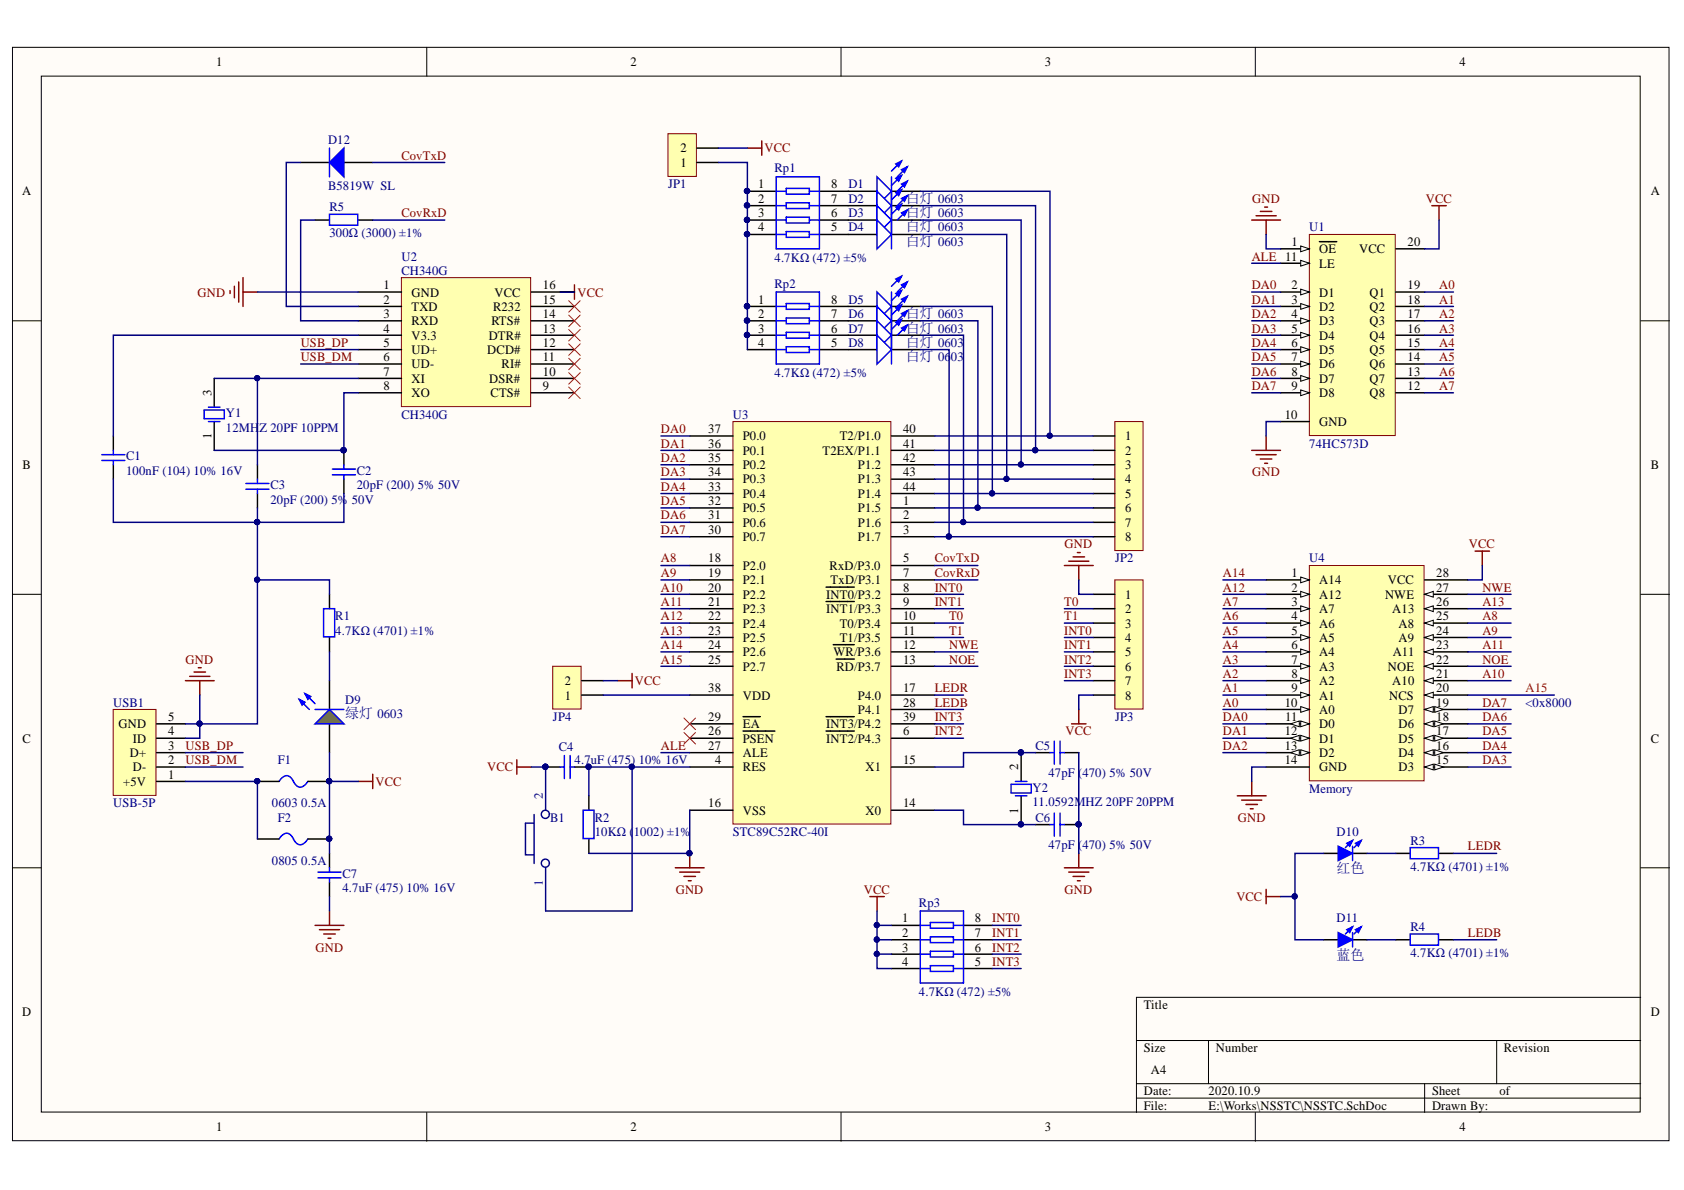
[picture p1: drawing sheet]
# Altium project NSSTC.PrjPCB
1 sheet, 41 parts. Net scope: global (net labels, ports and power ports of the same name join across sheets).
Board file: NSSTC.PcbDoc

## Sheet NSSTC.SchDoc
size A4

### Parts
B1  B?  [MetalButton]  (value not drawn)
C1  100nF (104) 10% 16V  [0402_C]
C2  20pF (200) 5% 50V  [0402_C]
C3  20pF (200) 5% 50V  [0402_C]
C4  4.7uF (475) 10% 16V  [0603_C]
C5  47pF (470) 5% 50V  [0402_C]
C6  47pF (470) 5% 50V  [0402_C]
C7  4.7uF (475) 10% 16V  [0603_C]
D1  白灯 0603  [0603_LED_S1]
D2  白灯 0603  [0603_LED_S1]
D3  白灯 0603  [0603_LED_S1]
D4  白灯 0603  [0603_LED_S1]
D5  白灯 0603  [0603_LED_S1]
D6  白灯 0603  [0603_LED_S1]
D7  白灯 0603  [0603_LED_S1]
D8  白灯 0603  [0603_LED_S1]
D9  绿灯 0603  [0603_LED_S1]
D10  红色  [LED 0805R]
D11  蓝色  [LED 0805B]
D12  B5819W  SL  [SOD-123]
F1  0603 0.5A  [FU 0603]
F2  0805 0.5A  [FU 0805]
JP1  HDR-1X2  [HDR2.54-LI-2P]  (value not drawn)
JP2  HDR-1X8  [HDR2.54-LI-8P]  (value not drawn)
JP3  HDR-1X8  [HDR2.54-LI-8P]  (value not drawn)
JP4  HDR-1X2  [HDR2.54-LI-2P]  (value not drawn)
R1  4.7KΩ (4701) ±1%  [0402_R]
R2  10KΩ (1002) ±1%  [0402_R]
R3  4.7KΩ (4701) ±1%  [0402_R]
R4  4.7KΩ (4701) ±1%  [0402_R]
R5  300Ω (3000) ±1%  [0402_R]
Rp1  4.7KΩ (472) ±5%  [0603_Rx4]
Rp2  4.7KΩ (472) ±5%  [0603_Rx4]
Rp3  4.7KΩ (472) ±5%  [0603_Rx4]
U1  74HC573D  [SOIC-20_300mil]
U2  CH340G  [SOIC-16_150mil]
U3  STC89C52RC-40I  [LQFP-44_10x10x08P]
U4  Memory  [DIP28-600]
USB1  USB-5P  [USB-MICRO_D]
Y1  12MHZ 20PF 10PPM  [SMD-3225_4P]
Y2  11.0592MHZ 20PF 20PPM  [SMD-5032_2P]

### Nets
GND: C1.1 C2.1 C3.1 C5.2 C6.2 C7.1 JP3.1 R1.2 R2.1 U1.1(~{OE}) U1.10(GND) U2.1(GND) U3.16(VSS) U4.14(GND) USB1.4(ID) USB1.5(GND)
VCC: B1.2 C4.2 C7.2 D9.A D10.1(A) D11.1(A) F1.1 F2.2 JP1.2 JP3.8 JP4.2 Rp3.1 Rp3.2 Rp3.3 Rp3.4 U1.20(VCC) U2.16(VCC) U4.28(VCC)
A0: U1.19(Q1) U4.10(A0)
A1: U1.18(Q2) U4.9(A1)
A2: U1.17(Q3) U4.8(A2)
A3: U1.16(Q4) U4.7(A3)
A4: U1.15(Q5) U4.6(A4)
A5: U1.14(Q6) U4.5(A5)
A6: U1.13(Q7) U4.4(A6)
A7: U1.12(Q8) U4.3(A7)
A8: U3.18(P2.0) U4.25(A8)
A9: U3.19(P2.1) U4.24(A9)
A10: U3.20(P2.2) U4.21(A10)
A11: U3.21(P2.3) U4.23(A11)
A12: U3.22(P2.4) U4.2(A12)
A13: U3.23(P2.5) U4.26(A13)
A14: U3.24(P2.6) U4.1(A14)
A15: U3.25(P2.7) U4.20(NCS)
ALE: U1.11(LE) U3.27(ALE)
CovRxD: R5.2 U3.7(TxD/P3.1)
CovTxD: D12.1(A) U3.5(RxD/P3.0)
DA0: U1.2(D1) U3.37(P0.0) U4.11(D0)
DA1: U1.3(D2) U3.36(P0.1) U4.12(D1)
DA2: U1.4(D3) U3.35(P0.2) U4.13(D2)
DA3: U1.5(D4) U3.34(P0.3) U4.15(D3)
DA4: U1.6(D5) U3.33(P0.4) U4.16(D4)
DA5: U1.7(D6) U3.32(P0.5) U4.17(D5)
DA6: U1.8(D7) U3.31(P0.6) U4.18(D6)
DA7: U1.9(D8) U3.30(P0.7) U4.19(D7)
INT0: JP3.4 Rp3.8 U3.8(~{INT0}/P3.2)
INT1: JP3.5 Rp3.7 U3.9(~{INT1}/P3.3)
INT2: JP3.6 Rp3.6 U3.6(~{INT2}/P4.3)
INT3: JP3.7 Rp3.5 U3.39(~{INT3}/P4.2)
LEDB: R4.1 U3.28(P4.1)
LEDR: R3.1 U3.17(P4.0)
NOE: U3.13(~{RD}/P3.7) U4.22(NOE)
NWE: U3.12(~{WR}/P3.6) U4.27(NWE)
T0: JP3.2 U3.10(T0/P3.4)
T1: JP3.3 U3.11(T1/P3.5)
USB_DM: U2.6(UD-) USB1.2(D-)
USB_DP: U2.5(UD+) USB1.3(D+)
NetB1_1: B1.1 C4.1 R2.2 U3.4(RES)
NetC1_2: C1.2 U2.4(V3.3)
NetC2_2: C2.2 U2.8(XO) Y1.1(OSC1)
NetC3_2: C3.2 U2.7(XI) Y1.3(OSC2)
NetC5_1: C5.1 U3.15(X1) Y2.2(OSC2)
NetC6_1: C6.1 U3.14(X0) Y2.1(OSC1)
NetD1_A: D1.A Rp1.8
NetD1_K: D1.K JP2.1 U3.40(T2/P1.0)
NetD2_A: D2.A Rp1.7
NetD2_K: D2.K JP2.2 U3.41(T2EX/P1.1)
NetD3_A: D3.A Rp1.6
NetD3_K: D3.K JP2.3 U3.42(P1.2)
NetD4_A: D4.A Rp1.5
NetD4_K: D4.K JP2.4 U3.43(P1.3)
NetD5_A: D5.A Rp2.8
NetD5_K: D5.K JP2.5 U3.44(P1.4)
NetD6_A: D6.A Rp2.7
NetD6_K: D6.K JP2.6 U3.1(P1.5)
NetD7_A: D7.A Rp2.6
NetD7_K: D7.K JP2.7 U3.2(P1.6)
NetD8_A: D8.A Rp2.5
NetD8_K: D8.K JP2.8 U3.3(P1.7)
NetD9_K: D9.K R1.1
NetD10_2: D10.2(K) R3.2
NetD11_2: D11.2(K) R4.2
NetD12_2: D12.2(K) U2.2(TXD)
NetF1_2: F1.2 F2.1 USB1.1(+5V)
NetJP1_1: JP1.1 Rp1.1 Rp1.2 Rp1.3 Rp1.4 Rp2.1 Rp2.2 Rp2.3 Rp2.4
NetJP4_1: JP4.1 U3.38(VDD)
NetR5_1: R5.1 U2.3(RXD)

Not connected (* = marked no-connect by the designer): U2 9(CTS#)* 10(DSR#)* 11(RI#)* 12(DCD#)* 13(DTR#)* 14(RTS#)* 15(R232)*; U3 26(~{PSEN})* 29(~{EA})*

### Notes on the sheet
- <0x8000
